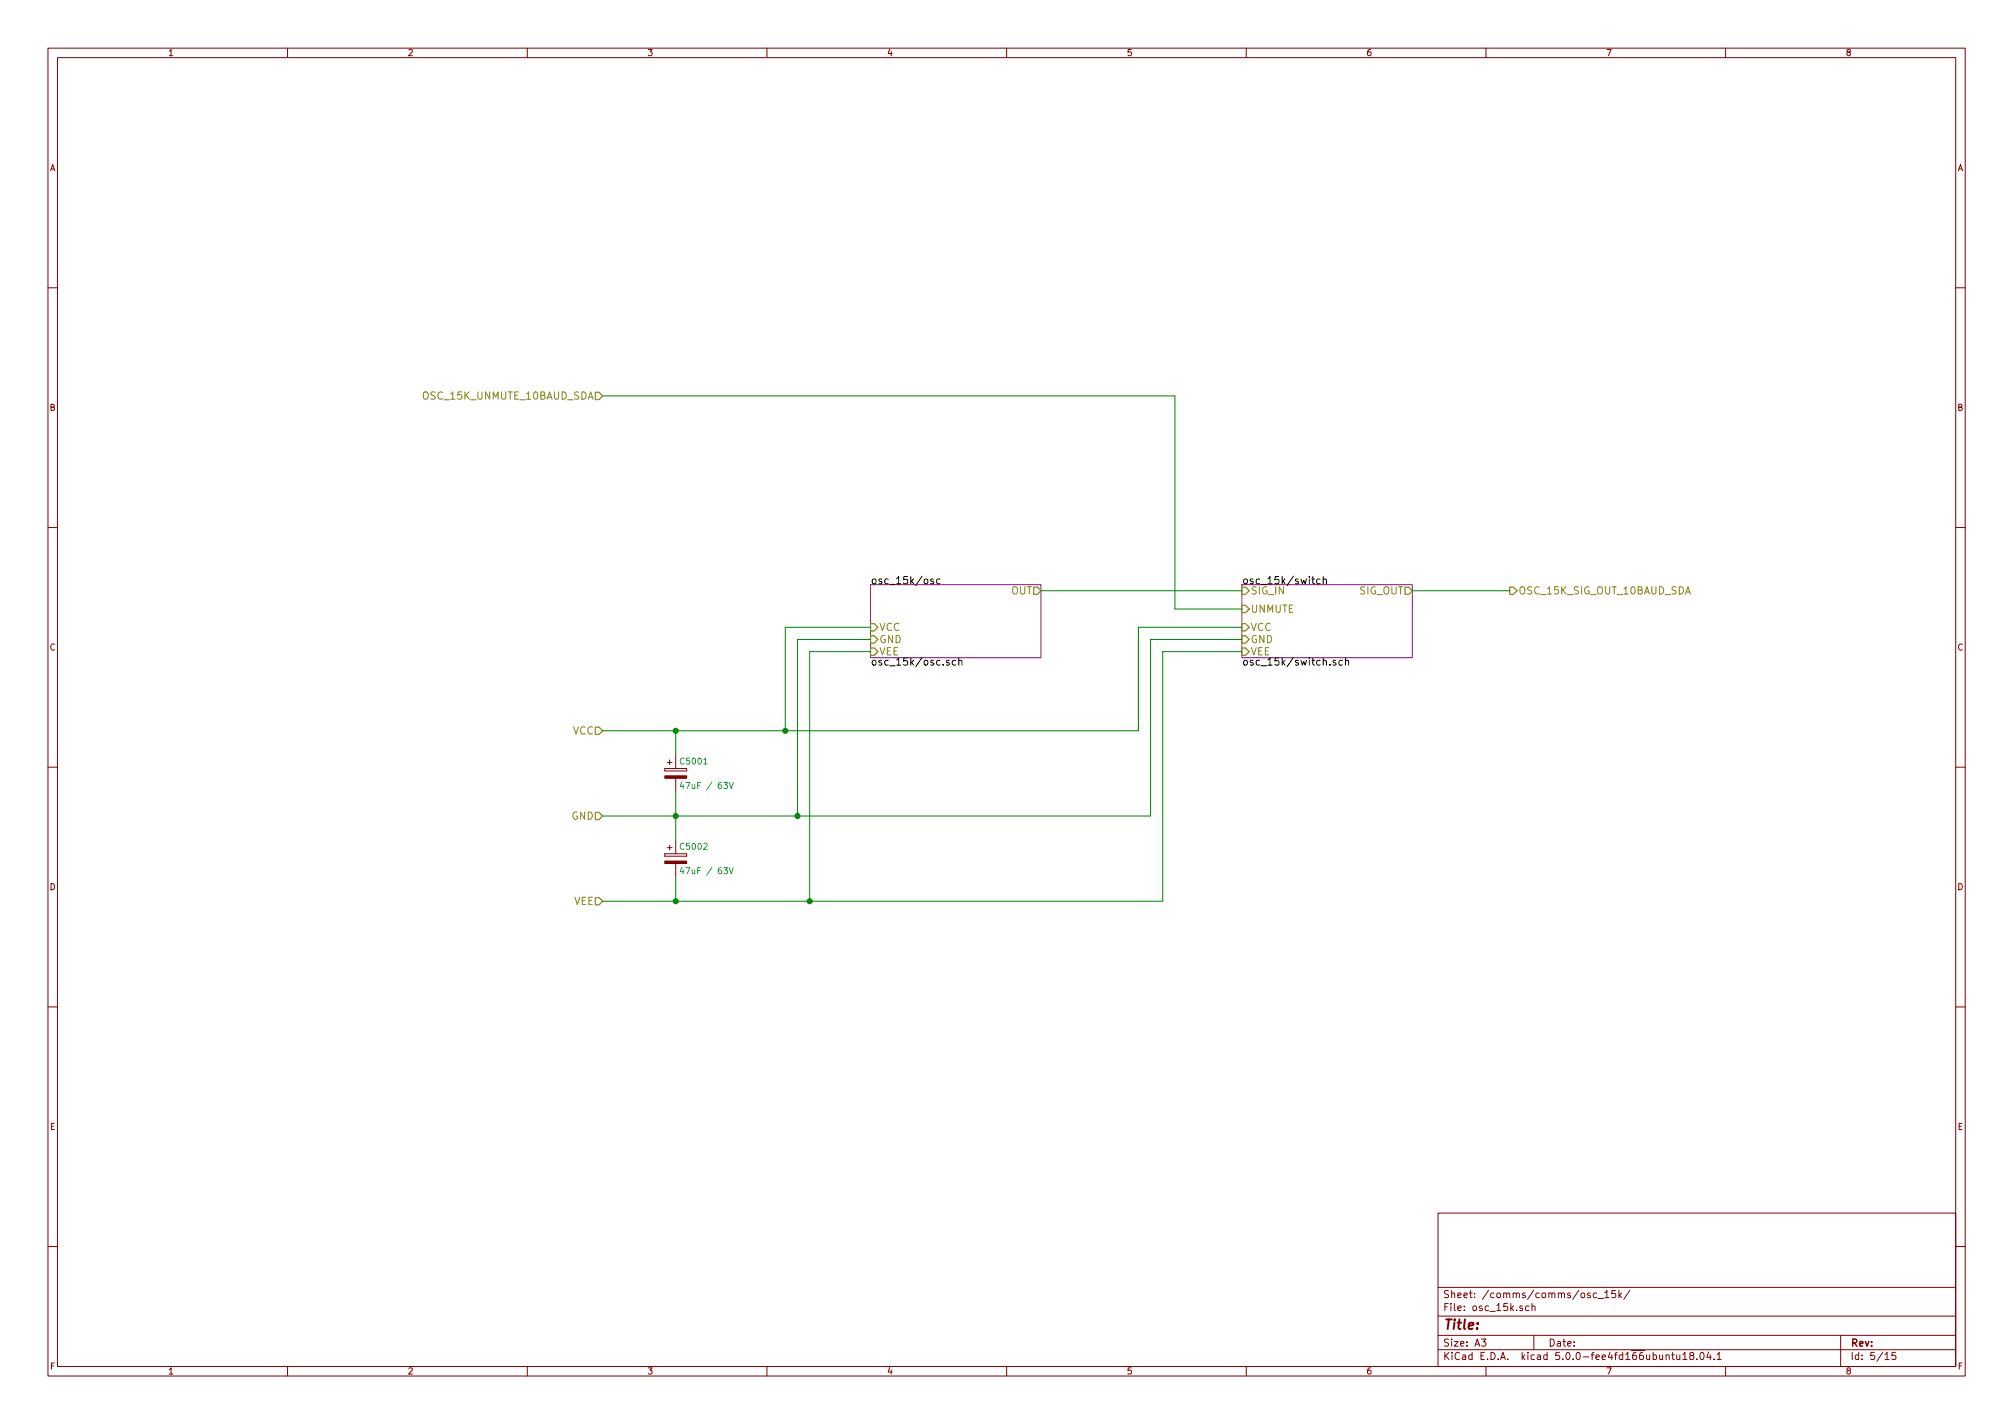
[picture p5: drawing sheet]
EESchema Schematic File Version 4
LIBS:controller-cache
EELAYER 26 0
EELAYER END
$Descr A3 16535 11693
encoding utf-8
Sheet 5 15
Title ""
Date ""
Rev ""
Comp ""
Comment1 ""
Comment2 ""
Comment3 ""
Comment4 ""
$EndDescr
$Comp
L Device:CP C5001
U 1 1
P 5550 6350
F 0 "C5001" H 5575 6450 50  0000 L CNN
F 1 "47uF / 63V" H 5575 6250 50  0000 L CNN
F 2 "Capacitors_THT:CP_Radial_D8.0mm_P5.00mm" H 5588 6200 50  0001 C CNN
F 3 "" H 5550 6350 50  0001 C CNN
	1    5550 6350
	1    0    0    -1  
$EndComp
$Comp
L Device:CP C5002
U 1 1
P 5550 7050
F 0 "C5002" H 5575 7150 50  0000 L CNN
F 1 "47uF / 63V" H 5575 6950 50  0000 L CNN
F 2 "Capacitors_THT:CP_Radial_D8.0mm_P5.00mm" H 5588 6900 50  0001 C CNN
F 3 "" H 5550 7050 50  0001 C CNN
	1    5550 7050
	1    0    0    -1  
$EndComp
Wire Wire Line
	5550 6000 5550 6200
Wire Wire Line
	5550 7200 5550 7400
Wire Wire Line
	5550 6500 5550 6700
Wire Wire Line
	4950 6700 5550 6700
Connection ~ 5550 6700
Text HLabel 4950 6000 0    60   Input ~ 0
VCC
Text HLabel 4950 6700 0    60   Input ~ 0
GND
Text HLabel 4950 7400 0    60   Input ~ 0
VEE
Wire Wire Line
	4950 6000 5550 6000
Connection ~ 5550 6000
Wire Wire Line
	4950 7400 5550 7400
Connection ~ 5550 7400
$Sheet
S 7150 4800 1400 600 
U 5A092A6C
F0 "osc_15k/osc" 60
F1 "osc_15k/osc.sch" 60
F2 "VCC" I L 7150 5150 60 
F3 "GND" I L 7150 5250 60 
F4 "VEE" I L 7150 5350 60 
F5 "OUT" O R 8550 4850 60 
$EndSheet
$Sheet
S 10200 4800 1400 600 
U 5A092EE2
F0 "osc_15k/switch" 60
F1 "osc_15k/switch.sch" 60
F2 "VCC" I L 10200 5150 60 
F3 "GND" I L 10200 5250 60 
F4 "VEE" I L 10200 5350 60 
F5 "SIG_IN" I L 10200 4850 60 
F6 "SIG_OUT" O R 11600 4850 60 
F7 "UNMUTE" I L 10200 5000 60 
$EndSheet
Wire Wire Line
	8550 4850 10200 4850
Text HLabel 4950 3250 0    60   Input ~ 0
OSC_15K_UNMUTE_10BAUD_SDA
Wire Wire Line
	4950 3250 9650 3250
Wire Wire Line
	9650 3250 9650 5000
Wire Wire Line
	9650 5000 10200 5000
Wire Wire Line
	7150 5150 6450 5150
Wire Wire Line
	6450 5150 6450 6000
Wire Wire Line
	7150 5250 6550 5250
Wire Wire Line
	6550 5250 6550 6700
Wire Wire Line
	7150 5350 6650 5350
Wire Wire Line
	6650 5350 6650 7400
Wire Wire Line
	10200 5150 9350 5150
Wire Wire Line
	9350 5150 9350 6000
Connection ~ 6450 6000
Wire Wire Line
	10200 5250 9450 5250
Wire Wire Line
	9450 5250 9450 6700
Connection ~ 6550 6700
Wire Wire Line
	10200 5350 9550 5350
Wire Wire Line
	9550 5350 9550 7400
Connection ~ 6650 7400
Text HLabel 12400 4850 2    60   Output ~ 0
OSC_15K_SIG_OUT_10BAUD_SDA
Wire Wire Line
	11600 4850 12400 4850
Wire Wire Line
	5550 6700 5550 6900
Wire Wire Line
	5550 6700 6550 6700
Wire Wire Line
	5550 6000 6450 6000
Wire Wire Line
	5550 7400 6650 7400
Wire Wire Line
	6450 6000 9350 6000
Wire Wire Line
	6550 6700 9450 6700
Wire Wire Line
	6650 7400 9550 7400
$EndSCHEMATC
